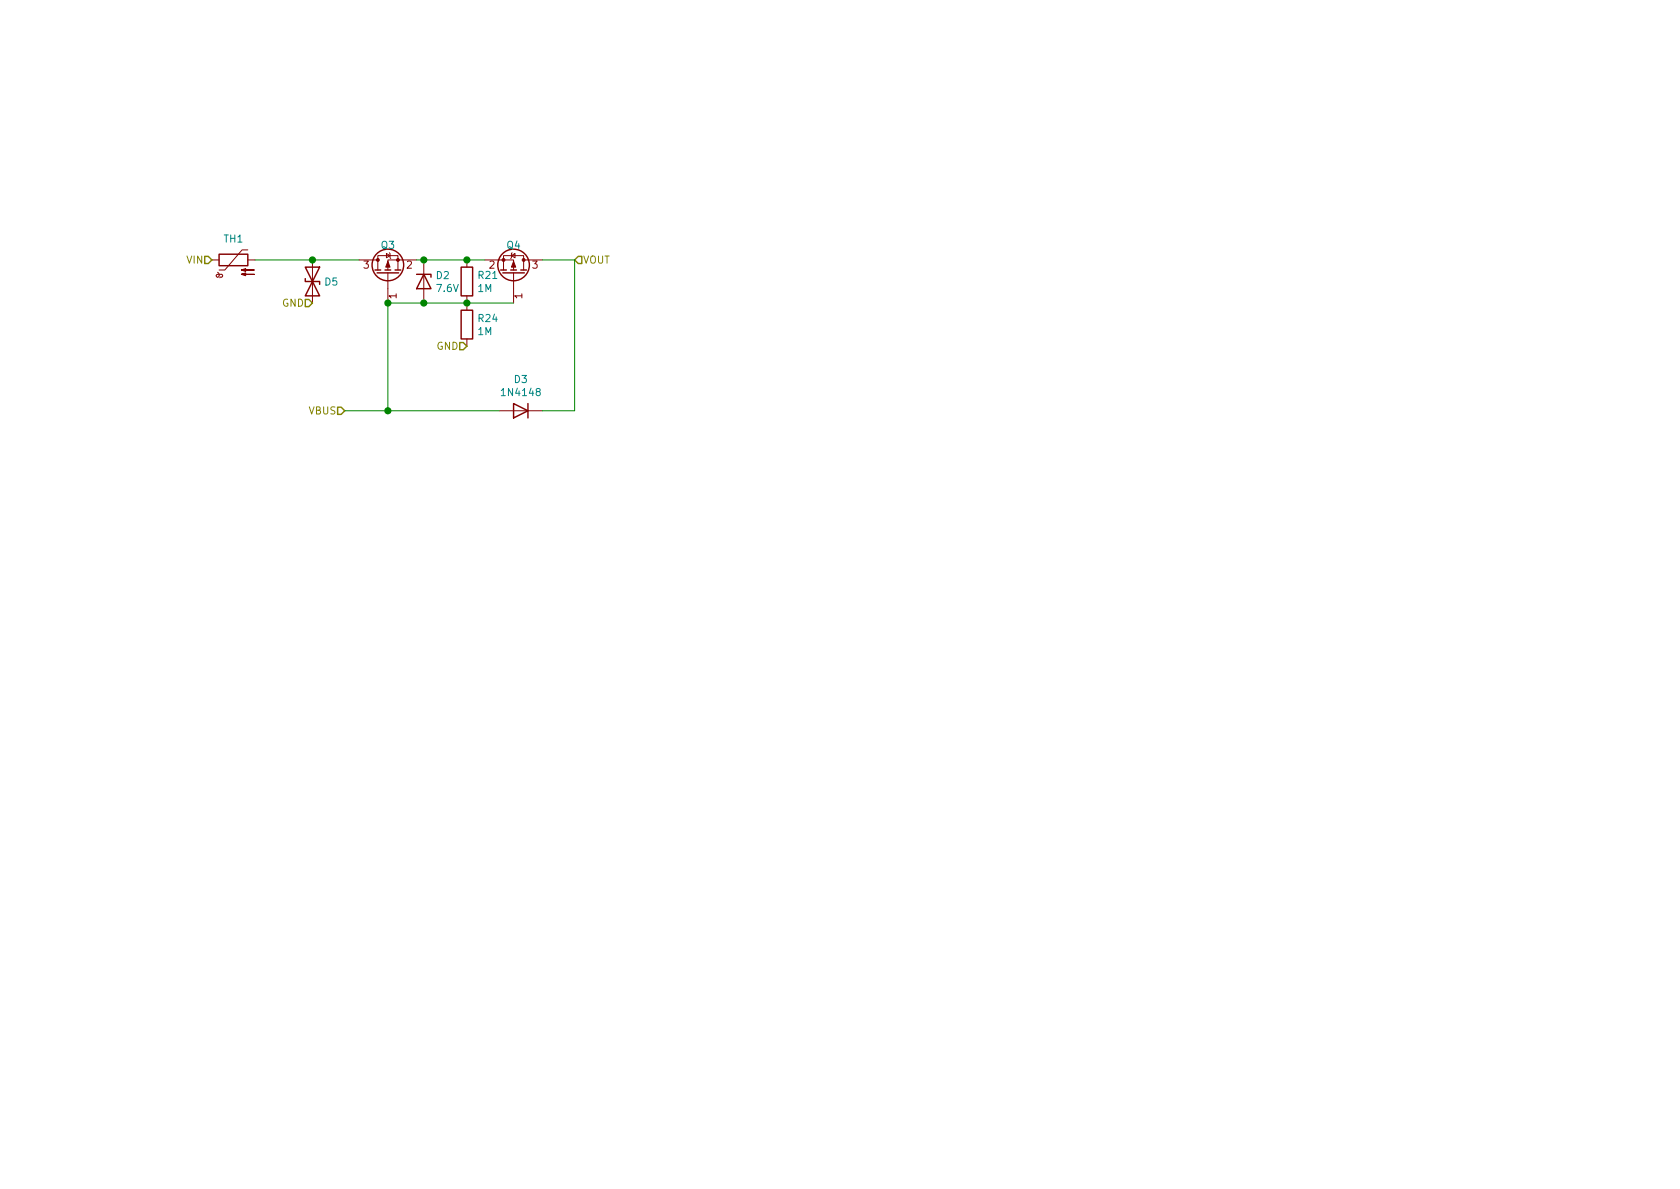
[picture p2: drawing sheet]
EESchema Schematic File Version 5
EELAYER 30 0
EELAYER END
$Descr A4 11693 8268
encoding utf-8
Sheet 2 5
Title ""
Date ""
Rev ""
Comp ""
Comment1 ""
Comment2 ""
Comment3 ""
Comment4 ""
Comment5 ""
Comment6 ""
Comment7 ""
Comment8 ""
Comment9 ""
$EndDescr
Text HLabel 1475 1800 0    50   Input ~ 0
VIN
Text HLabel 2175 2100 0    50   Input ~ 0
GND
Wire Wire Line
	1775 1800 2175 1800
Connection ~ 2175 1800
Wire Wire Line
	2175 1800 2500 1800
$Comp
L Device:D_TVS D5
U 1 1
P 2175 1950
F 0 "D5" V 2175 2029 50  0000 L CNN
F 1 "D_TVS" V 2220 2029 50  0001 L CNN
F 2 "Diode_SMD:D_SOD-123F" H 2175 1950 50  0001 C CNN
F 3 "~" H 2175 1950 50  0001 C CNN
F 4 "SMF11A" H 2175 1950 50  0001 C CNN "PartNo"
F 5 "Littlefuse" H 2175 1950 50  0001 C CNN "Manufacturer"
	1    2175 1950
	0    1    1    0   
$EndComp
$Comp
L Device:Thermistor_PTC TH1
U 1 1
P 1625 1800
F 0 "TH1" V 1769 1800 50  0000 C CNN
F 1 "Thermistor_PTC" V 1769 1800 50  0001 C CNN
F 2 "Fuse:Fuse_1206_3216Metric" H 1675 1600 50  0001 L CNN
F 3 "~" H 1625 1800 50  0001 C CNN
F 4 "nSMD075-13.2V" H 1625 1800 50  0001 C CNN "PartNo"
F 5 "TECHFUSE" H 1625 1800 50  0001 C CNN "Manufacturer"
	1    1625 1800
	0    -1   -1   0   
$EndComp
Text HLabel 4000 1800 2    50   Input ~ 0
VOUT
Wire Wire Line
	3250 1800 3375 1800
Wire Wire Line
	3775 1800 4000 1800
Wire Wire Line
	3775 2850 4000 2850
Wire Wire Line
	4000 1800 4000 2850
Wire Wire Line
	3250 2100 3575 2100
$Comp
L Device:D D3
U 1 1
P 3625 2850
F 0 "D3" H 3625 2634 50  0000 C CNN
F 1 "1N4148" H 3625 2725 50  0000 C CNN
F 2 "Diode_SMD:D_SOD-123" H 3625 2850 50  0001 C CNN
F 3 "~" H 3625 2850 50  0001 C CNN
F 4 "Diodes Inc" H 3625 2850 50  0001 C CNN "Manufacturer"
F 5 "1N4148W-7-F" H 3625 2850 50  0001 C CNN "PartNo"
	1    3625 2850
	-1   0    0    1   
$EndComp
$Comp
L Device:R R24
U 1 1
P 3250 2250
F 0 "R24" H 3320 2296 50  0000 L CNN
F 1 "1M" H 3320 2205 50  0000 L CNN
F 2 "Resistor_SMD:R_0603_1608Metric" V 3180 2250 50  0001 C CNN
F 3 "~" H 3250 2250 50  0001 C CNN
	1    3250 2250
	1    0    0    -1  
$EndComp
Connection ~ 3250 1800
Wire Wire Line
	2950 1800 3250 1800
Connection ~ 3250 2100
Wire Wire Line
	2950 2100 3250 2100
$Comp
L Device:D_Zener D2
U 1 1
P 2950 1950
F 0 "D2" V 2905 2030 50  0000 L CNN
F 1 "7.6V" V 2995 2030 50  0000 L CNN
F 2 "Diode_SMD:D_SOD-323" H 2950 1950 50  0001 C CNN
F 3 "~" H 2950 1950 50  0001 C CNN
F 4 "MM3Z7V5ST1G" H 2950 1950 50  0001 C CNN "PartNo"
F 5 "ON SEMI" H 2950 1950 50  0001 C CNN "Manufacturer"
	1    2950 1950
	0    1    1    0   
$EndComp
$Comp
L Device:Q_PMOS_GSD Q4
U 1 1
P 3575 1900
F 0 "Q4" V 3775 1900 50  0000 C CNN
F 1 "Q_PMOS_GSD" V 3812 1900 50  0001 C CNN
F 2 "Package_TO_SOT_SMD:SOT-23" H 3775 2000 29  0001 C CNN
F 3 "" H 3575 1900 60  0000 C CNN
F 4 "NX2301P,215 " H 3575 1900 60  0001 C CNN "PartNo"
F 5 "NXP" H 3575 1900 60  0001 C CNN "Manufacturer"
F 6 "1894738" H 3575 1900 60  0001 C CNN "Distributor"
F 7 "Exact as specified" H 3575 1900 50  0001 C CNN "Comment"
	1    3575 1900
	0    1    -1   0   
$EndComp
$Comp
L Device:R R21
U 1 1
P 3250 1950
F 0 "R21" H 3320 1996 50  0000 L CNN
F 1 "1M" H 3320 1905 50  0000 L CNN
F 2 "Resistor_SMD:R_0603_1608Metric" V 3180 1950 50  0001 C CNN
F 3 "~" H 3250 1950 50  0001 C CNN
	1    3250 1950
	1    0    0    -1  
$EndComp
Wire Wire Line
	2700 2100 2950 2100
Connection ~ 2700 2100
Text HLabel 2400 2850 0    50   Input ~ 0
VBUS
Connection ~ 2700 2850
Wire Wire Line
	2400 2850 2700 2850
Wire Wire Line
	2700 2100 2700 2850
Wire Wire Line
	2700 2850 3475 2850
Text HLabel 3250 2400 0    50   Input ~ 0
GND
Connection ~ 2950 1800
Connection ~ 2950 2100
Wire Wire Line
	2900 1800 2950 1800
$Comp
L Device:Q_PMOS_GSD Q3
U 1 1
P 2700 1900
F 0 "Q3" V 2900 1900 50  0000 C CNN
F 1 "Q_PMOS_GSD" V 2937 1900 50  0001 C CNN
F 2 "Package_TO_SOT_SMD:SOT-23" H 2900 2000 29  0001 C CNN
F 3 "" H 2700 1900 60  0000 C CNN
F 4 "NX2301P,215 " H 2700 1900 60  0001 C CNN "PartNo"
F 5 "NXP" H 2700 1900 60  0001 C CNN "Manufacturer"
F 6 "1894738" H 2700 1900 60  0001 C CNN "Distributor"
F 7 "Exact as specified" H 2700 1900 50  0001 C CNN "Comment"
	1    2700 1900
	0    -1   -1   0   
$EndComp
$EndSCHEMATC
